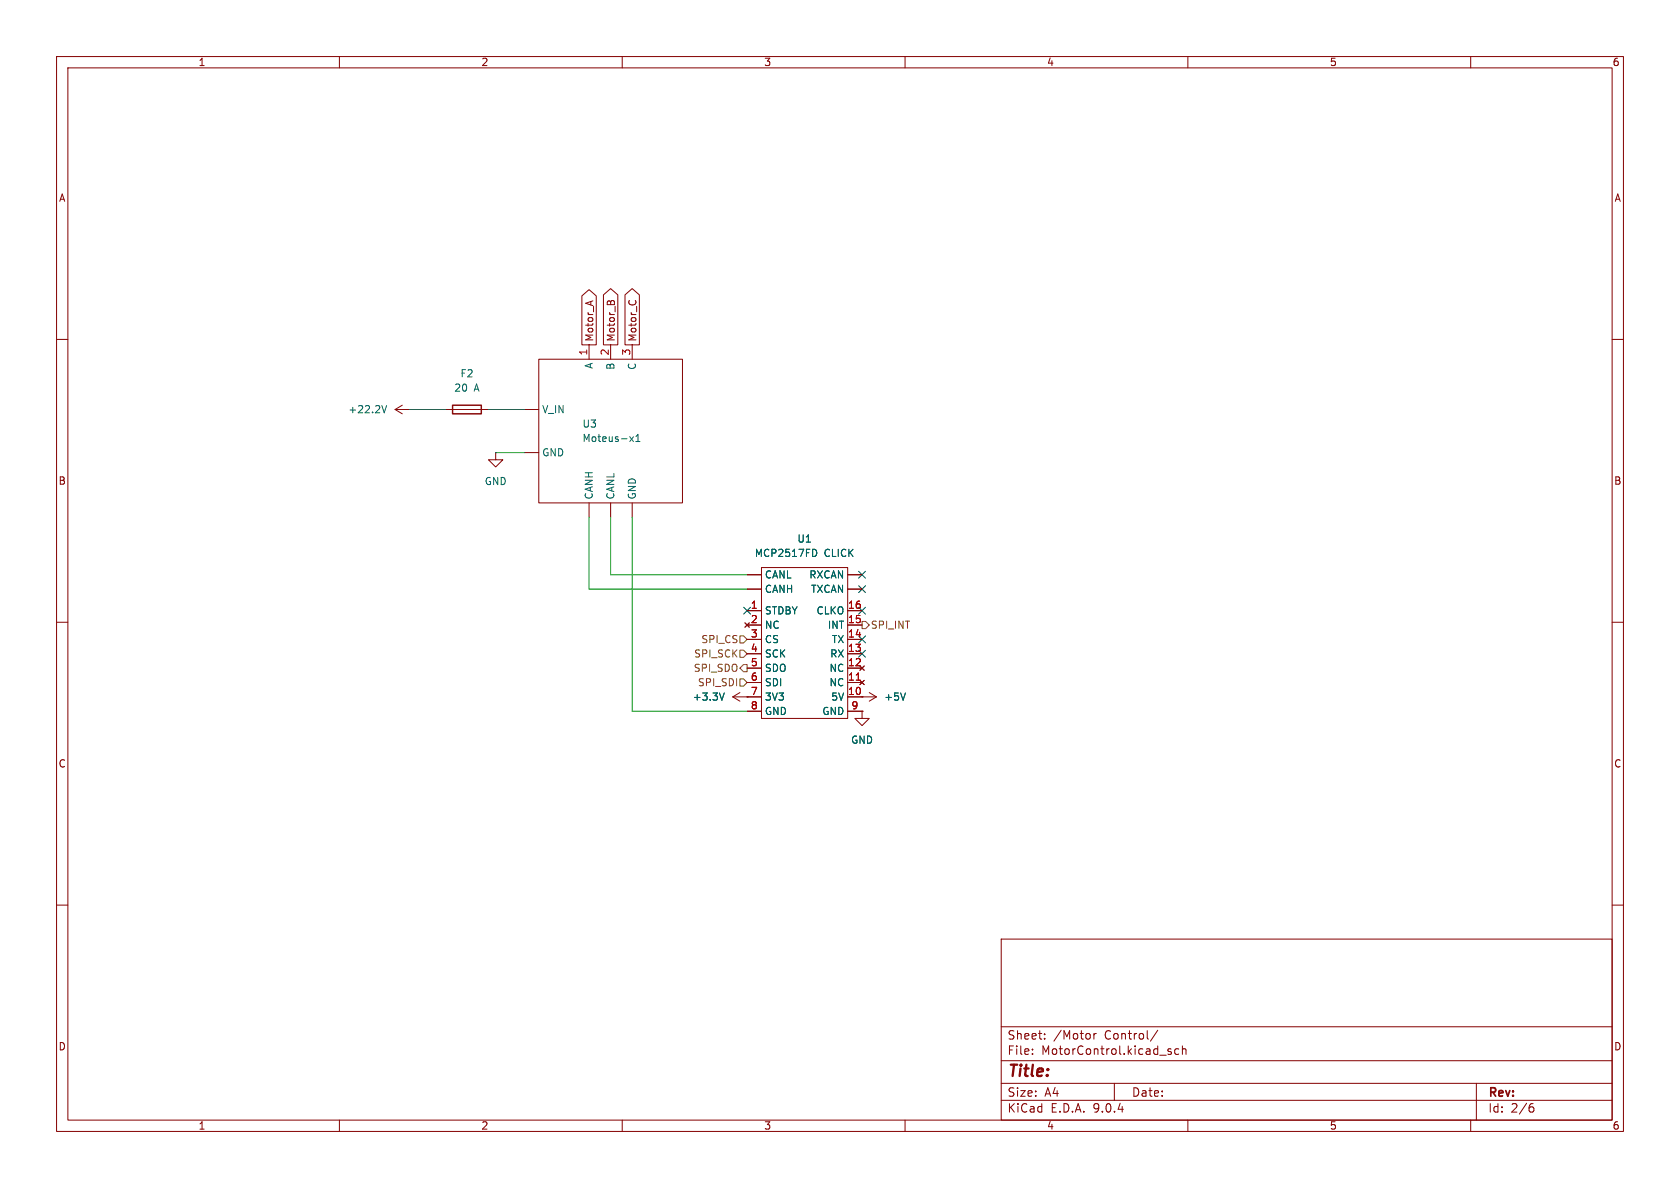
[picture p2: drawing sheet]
<svg xmlns="http://www.w3.org/2000/svg" width="297mm" height="210mm" viewBox="0 0 297 210" stroke-linecap="round" stroke-linejoin="round" font-family="sans-serif">
<g fill="none" stroke="#840000" stroke-width=".18">
<path d="M10 10h277v190h-277zM12 12h273v186h-273zM60 10v2M110 10v2M160 10v2M210 10v2M260 10v2M102.9 52.3l1.2-1.1 1.3 1.1v8.7h-2.5zM104.8 53.2l-1.3 .4M106.7 52.1l1.2-1.1 1.3 1.1v8.9h-2.5zM107.4 53.3l.2-.1 .3 .1M108.6 53.4l-.1-.2-.3-.1-.2 .3"/>
<path d="M110.5 52.1l1.3-1.1 1.2 1.1v8.9h-2.5zM111.3 53.1l-.1 .1M112.3 53.1l.1 .1M10 60h2M69.8 72.4h2.6M69.8 72.4l1.3 .8M71.1 71.6l-1.3 .8M72.4 72.4h.1M78.7 72.4h7.7M92.7 72.4h2.5M95.2 63.5h25.4v25.4h-25.4zM104.1 61v2.5"/>
<path d="M107.9 61v2.5M111.8 61v2.5M285 60h2M87.6 80v1.3h1.3l-1.3 1.3-1.2-1.3h1.2M87.6 80h.1M92.7 80h2.5M104.1 88.9v2.5M107.9 88.9v2.5M111.8 88.9v2.5M10 110h2M131.7 110.1l.8 .8M132.1 101.6h2.5"/>
<path d="M132.1 104.1h2.5M132.1 108h2.5M132.1 110.5h2.5M132.1 113h2.5M132.1 115.6h2.5M132.1 118.1h2.5M132.5 110.1l-.8 .8M134.6 100.3h15.3v26.7h-15.3zM149.9 101.6h2.5M149.9 104.1h2.5M149.9 108h2.5M149.9 110.5h2.5"/>
<path d="M149.9 113h2.5M149.9 115.6h2.5M149.9 118.1h2.5M152 117.7l.8 .8M152.8 117.7l-.8 .8M285 110h2M129.5 123.2h5.1M129.5 123.2l1.3 .8M130.8 122.4l-1.3 .8M132.1 123.2h.1M132.1 120.7h2.5M132.1 125.7h2.5"/>
<path d="M149.9 120.7h2.5M149.9 123.2h5M149.9 125.7h2.5M152 120.3l.8 .7M152.4 123.2h.1M152.4 125.7v1.3h1.3l-1.3 1.3-1.3-1.3h1.3M152.4 125.7h.1M152.8 120.3l-.8 .7M153.7 122.4l1.2 .8M154.9 123.2l-1.2 .8M10 160h2M177 166h108v32h-108z"/>
<path d="M285 160h2M60 198v2M110 198v2M160 198v2M177 194.5h108M177 191.5h108M177 187.5h108M177 181.5h108M182.5 186.3v.1M182.5 185.5v.1M184.7 183.6v.1M184.7 182.8v.1"/>
<path d="M193.4 182.7v1M193.8 182.7l-.3 .1-.1 .2M197 191.5v3M204.7 182.1l-1.3 2M206.5 185.8l.5 .2 .1 .1-.1 .2-.4 .1M206.5 185.5h.5M208.4 185.5l-.4-.1-.3 .3v.4l.1 .2h.6M209 185.5l.2-.1 .4 .1 .1 .9M209 184.9v1.5M210 198v2M260 198v2M261 191.5v6.5"/>
<path d="M270.6 195.7h.4l.2 .3-.1 .5-.5 .1M271 195.1l-.4 .1"/>
</g>
<path d="M151.4 120.2h.7" fill="none" stroke="#a90000" stroke-width=".18"/>
<path d="M67.5 71.7l.4 1.3 .4-1.3M111.3 77.2l.7 .8M112 77.2l-.7 .8M112.4 78h.7M112.4 77.1l.4-.3v1.2M144 97.1a.68 .68 0 0 1 .4 .6 .68 .68 0 0 1-.4 .7M128 122.5l-.4 1.3M160.1 122.5l-.5 1.3" fill="none" stroke="#006464" stroke-width=".18"/>
<path d="M80 71.6h5.1v1.6h-5.1z" fill="none" stroke="#840000" stroke-width=".25"/>
<path d="M130.8 112.4h.6l.7 .6-.7 .7h-.6zM130.8 114.9h.6l.7 .7-.7 .6h-.6zM131.4 117.5h.7v1.2h-.7l-.6-.6zM152.4 109.9h.6l.7 .6-.7 .6h-.6zM130.8 120h.6l.7 .7-.7 .6h-.6z" fill="none" stroke="#725600" stroke-width=".18"/>
<path d="M72.4 72.4h6.3M86.4 72.4h6.3M87.6 80h5.1M104.1 91.4v12.7h28M107.9 91.4v10.2h24.2M111.8 91.4v34.3h20.3" fill="none" stroke="#009600" stroke-width=".18"/>
<path d="M131.5 107.3l1.2 1.3M132.7 107.3l-1.2 1.3M151.8 103.5l1.2 1.2M151.8 101l1.2 1.2M151.8 107.3l1.2 1.3M151.8 115l1.2 1.2M151.8 112.4l1.2 1.2M153 103.5l-1.2 1.2M153 101l-1.2 1.2M153 107.3l-1.2 1.3M153 115l-1.2 1.2M153 112.4l-1.2 1.2" fill="none" stroke="#000084" stroke-width=".18"/>
<text font-size="2.8" fill="#840000" x="178" y="190.9">Title:</text>
<g font-size="2.1" fill="#840000">
<text x="178" y="184">Sheet:</text>
<text x="186.2" y="184">/Motor</text>
<text x="195.3" y="184">Control/</text>
<text x="178" y="186.7">File:</text>
<text x="184.1" y="186.7">MotorControl.kicad_sch</text>
<text x="178" y="196.9">KiCad</text>
<text x="178" y="194.1">Size:</text>
<text x="184.7" y="194.1">A4</text>
<text x="185.7" y="196.9">E.D.A.</text>
<text x="193.3" y="196.9">9.0.4</text>
<text x="200" y="194.1">Date:</text>
<text x="263" y="194.3">Rev:</text>
<text x="263" y="196.9">Id:</text>
<text x="267.1" y="196.9">2/6</text>
</g>
<g font-size="1.8" fill="#840000">
<text x="35" y="11.9">1</text>
<text x="85" y="11.9">2</text>
<text x="135" y="11.9">3</text>
<text x="185" y="11.9">4</text>
<text x="235" y="11.9">5</text>
<text x="285" y="11.9">6</text>
<text x="10.3" y="35.9">A</text>
<text x="285.3" y="35.9">A</text>
<text x="105.1" y="60.5" transform="rotate(-90 105.1 60.5)">Motor_A</text>
<text x="108.9" y="60.5" transform="rotate(-90 108.9 60.5)">Motor_B</text>
<text x="112.7" y="60.5" transform="rotate(-90 112.7 60.5)">Motor_C</text>
<text x="10.3" y="85.9">B</text>
<text x="285.3" y="85.9">B</text>
<text x="10.3" y="135.9">C</text>
<text x="285.3" y="135.9">C</text>
<text x="10.3" y="185.9">D</text>
<text x="285.3" y="185.9">D</text>
<text x="35" y="199.9">1</text>
<text x="85" y="199.9">2</text>
<text x="135" y="199.9">3</text>
<text x="185" y="199.9">4</text>
<text x="235" y="199.9">5</text>
<text x="285" y="199.9">6</text>
</g>
<g font-size="1.8" fill="#a90000">
<text x="103.9" y="62.9" transform="rotate(-90 103.9 62.9)">1</text>
<text x="107.7" y="62.9" transform="rotate(-90 107.7 62.9)">2</text>
<text x="111.5" y="62.9" transform="rotate(-90 111.5 62.9)">3</text>
<text x="132.6" y="107.7">1</text>
<text x="149.8" y="107.7">16</text>
<text x="132.6" y="110.2">2</text>
<text x="132.6" y="112.8">3</text>
<text x="149.8" y="110.2">15</text>
<text x="149.8" y="112.8">14</text>
<text x="132.6" y="115.3">4</text>
<text x="132.6" y="117.9">5</text>
<text x="149.8" y="115.3">13</text>
<text x="149.8" y="117.9">12</text>
<text x="132.6" y="120.4">6</text>
<text x="132.6" y="122.9">7</text>
<text x="132.6" y="125.5">8</text>
<text x="149.8" y="120.4">11</text>
<text x="149.8" y="122.9">10</text>
<text x="150.4" y="125.5">9</text>
</g>
<g font-size="1.8" fill="#006464">
<text x="105" y="65.3" transform="rotate(-90 105 65.3)">A</text>
<text x="108.8" y="65.5" transform="rotate(-90 108.8 65.5)">B</text>
<text x="112.6" y="65.5" transform="rotate(-90 112.6 65.5)">C</text>
<text x="80.2" y="69.4">20</text>
<text x="81.3" y="66.9">F2</text>
<text x="83.8" y="69.4">A</text>
<text x="61.5" y="73.3">+22.2V</text>
<text x="95.8" y="73.3">V_IN</text>
<text x="102.9" y="75.8">U3</text>
<text x="95.8" y="80.9">GND</text>
<text x="102.9" y="78.3">Moteus-x1</text>
<text x="85.6" y="86">GND</text>
<text x="105" y="88.4" transform="rotate(-90 105 88.4)">CANH</text>
<text x="108.8" y="88.4" transform="rotate(-90 108.8 88.4)">CANL</text>
<text x="112.6" y="88.4" transform="rotate(-90 112.6 88.4)">GND</text>
<text x="133.3" y="98.7">MCP2517FD</text>
<text x="140.9" y="96.1">U1</text>
<text x="145.7" y="98.7">CLICK</text>
<text x="135.1" y="102.5">CANL</text>
<text x="135.1" y="105">CANH</text>
<text x="143" y="102.5">RXCAN</text>
<text x="143.3" y="105">TXCAN</text>
<text x="135.1" y="108.8">STDBY</text>
<text x="135.1" y="111.4">NC</text>
<text x="135.1" y="113.9">CS</text>
<text x="144.3" y="108.8">CLKO</text>
<text x="146.2" y="111.4">INT</text>
<text x="147" y="113.9">TX</text>
<text x="135.1" y="116.4">SCK</text>
<text x="135.1" y="119">SDO</text>
<text x="146.5" y="119">NC</text>
<text x="146.7" y="116.4">RX</text>
<text x="122.4" y="124.1">+3.3V</text>
<text x="135.1" y="121.5">SDI</text>
<text x="135.1" y="124.1">3V3</text>
<text x="146.5" y="121.5">NC</text>
<text x="146.9" y="124.1">5V</text>
<text x="156.2" y="124.1">+5V</text>
<text x="135.1" y="126.6">GND</text>
<text x="145.3" y="126.6">GND</text>
<text x="150.4" y="131.7">GND</text>
</g>
<g font-size="1.8" fill="#725600">
<text x="123.9" y="113.9">SPI_CS</text>
<text x="153.9" y="111.4">SPI_INT</text>
<text x="122.6" y="119">SPI_SDO</text>
<text x="122.6" y="116.4">SPI_SCK</text>
<text x="123.3" y="121.5">SPI_SDI</text>
</g>
</svg>
